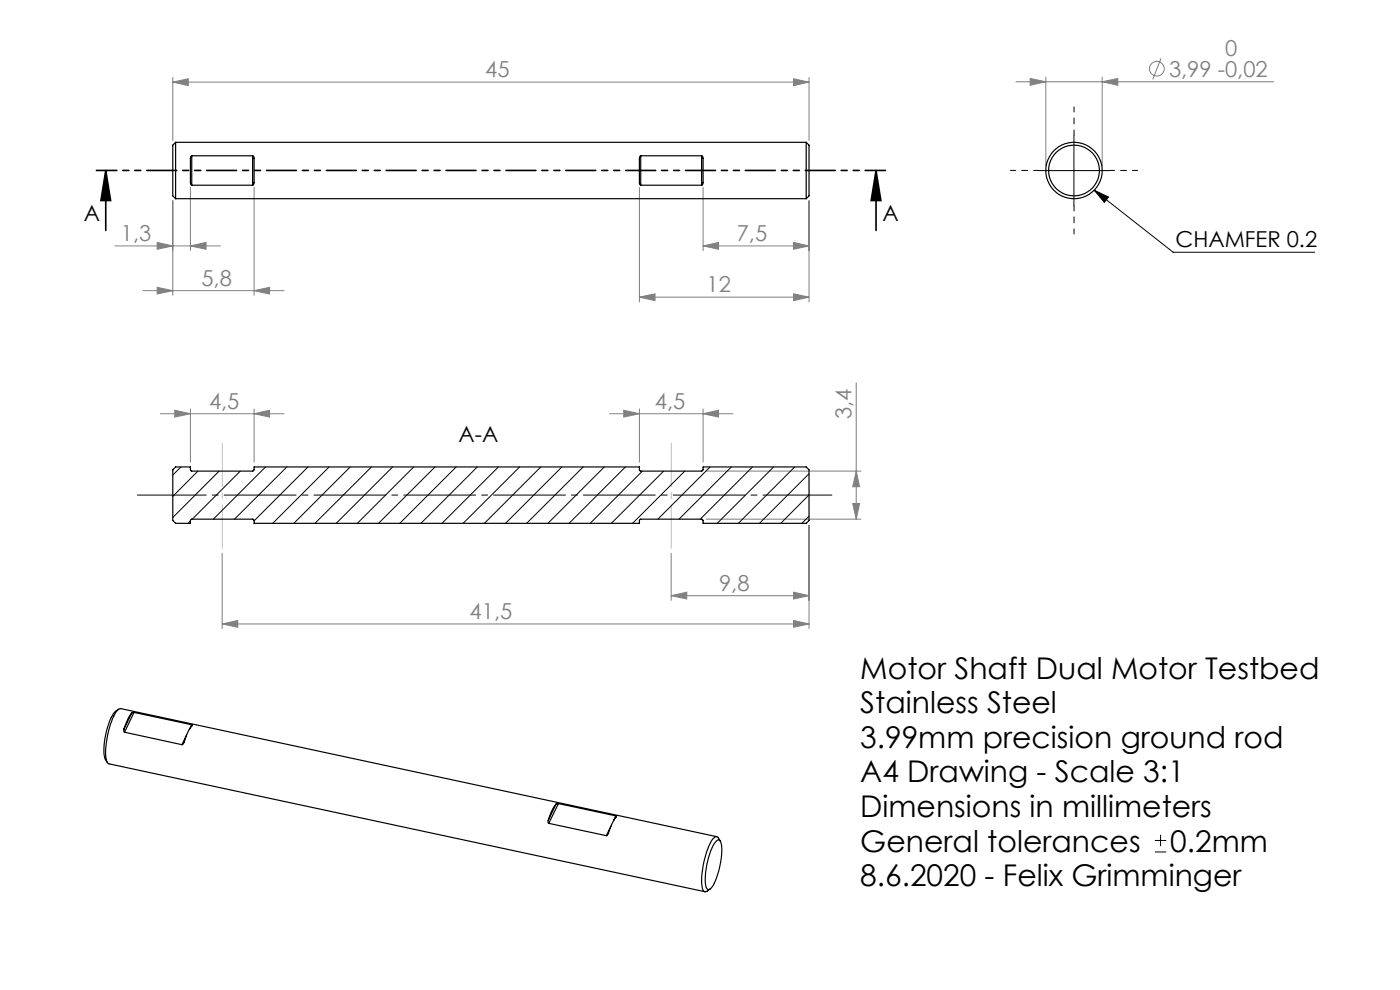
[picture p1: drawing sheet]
<svg xmlns="http://www.w3.org/2000/svg" width="297mm" height="210mm" viewBox="0 0 297 210" stroke-linecap="round" stroke-linejoin="round" font-family="sans-serif">
<g fill="none" stroke="#808080" stroke-width=".21">
<path d="M36.7 17.4l3.2-.7v1.5zM36.7 16.4v13.4M36.7 17.4h134.9M168.3 16.7l3.3 .7-3.3 .8zM171.6 16.4v13.4M215.5 17.3h54.7M218.5 16.6l3.4 .7-3.4 .8zM221.9 16.4v18.8M233.8 17.3l3.3-.7v1.5zM233.8 16.4v18.8M246.3 12.4l-1.8 4.4M40.4 39.7v13.5"/>
<path d="M53.9 39.7v22.9M135.6 39.7v24.4M149.2 39.7v13.5M24.3 52.2h22.4M33.3 51.4l3.4 .8-3.4 .7zM36.7 42.6v20M40.4 52.2l3.3-.8v1.5zM149.2 52.2l3.2-.8v1.5zM149.2 52.2h22.4M168.3 51.4l3.3 .8-3.3 .7zM171.6 42.6v21.5M30.3 61.7h30"/>
<path d="M33.3 61l3.4 .7-3.4 .7zM53.9 61.7l3.3-.7v1.4zM135.6 63l3.4-.7v1.5zM135.6 63h36M168.3 62.3l3.3 .7-3.3 .8zM34 87.8h26.3M37.1 87l3.3 .8-3.3 .7zM40.4 86.7v11.3M53.9 87.8l3.3-.8v1.5zM53.9 86.7v11.3M129.3 87.8h26.2M132.3 87l3.3 .8-3.3 .7z"/>
<path d="M135.6 86.7v11.3M149.2 87.8l3.2-.8v1.5zM149.2 86.7v11.3M149.8 99.9h32.8M181.6 81.2v28.9M181.6 99.9l.8 3.3h-1.5zM47.1 117.4v15.9M142.4 117.4v9.9M149.8 110.1h32.8M171.6 111.4v21.9M180.9 106.8h1.5l-.8 3.3zM47.1 132.4l3.3-.8v1.5z"/>
<path d="M47.1 132.4h124.5M142.4 126.4l3.3-.8v1.5zM142.4 126.4h29.2M168.3 125.6l3.3 .8-3.3 .7zM168.3 131.6l3.3 .8-3.3 .7z"/>
<circle cx="245.4" cy="14.6" r="1.55"/>
</g>
<path d="M220.3 36.2h15M227.8 28.7v15M232.1 40.3l16.8 13.2h30M232.1 40.3l3.1 1.5-.9 1.1zM245 178.3h2.4M246.2 177.1v2.4M245 180.7h2.4" fill="none" stroke="#000" stroke-width=".21"/>
<path d="M22.4 36.2l1.1 6.3h-2.1zM22.4 36.2v12.7M185.8 36.2l1.1 6.3h-2.1zM185.8 36.2v12.7" fill="none" stroke="#000" stroke-width=".35"/>
<path d="M176.5 105h-147.4" fill="none" stroke="#000" stroke-width=".21" stroke-dasharray="15.2 1.3 1.3 1.3" stroke-dashoffset=".6"/>
<path d="M220.4 36.2h-6M227.9 28.7v-6M235.4 36.2h5.9M227.9 43.7v5.9" fill="none" stroke="#000" stroke-width=".21" stroke-dasharray="15.2 1.3 1.3 1.3" stroke-dashoffset="14.2"/>
<path d="M187.9 36.2h-167.4" fill="none" stroke="#000" stroke-width=".35" stroke-dasharray="6.3 1.3 1.3 1.3 1.3 1.3" stroke-dashoffset="2"/>
<path d="M47.2 94v22.3M142.4 94v22.3" fill="none" stroke="#c0c0c0" stroke-width=".21" stroke-dasharray="15.2 1.3 1.3 1.3" stroke-dashoffset="6"/>
<g fill="#000">
<path d="M232.1 40.3l3.1 1.5-.9 1.1z"/>
<path d="M185.8 36.2l1.1 6.3h-2.1zM22.4 36.2l1.1 6.3h-2.1z"/>
</g>
<g fill="#808080">
<path d="M168.3 125.6l3.3 .8-3.3 .7zM142.4 126.4l3.3-.8v1.5zM168.3 131.6l3.3 .8-3.3 .7zM47.1 132.4l3.3-.8v1.5z"/>
<path d="M168.3 51.4l3.3 .8-3.3 .7zM149.2 52.2l3.2-.8v1.5zM168.3 62.3l3.3 .7-3.3 .8zM135.6 63l3.4-.7v1.5z"/>
<path d="M36.7 17.4l3.2-.7v1.5zM168.3 16.7l3.3 .7-3.3 .8zM33.3 51.4l3.4 .8-3.4 .7zM40.4 52.2l3.3-.8v1.5zM33.3 61l3.4 .7-3.4 .7zM53.9 61.7l3.3-.7v1.4zM37.1 87l3.3 .8-3.3 .7zM53.9 87.8l3.3-.8v1.5zM132.3 87l3.3 .8-3.3 .7zM149.2 87.8l3.2-.8v1.5zM218.5 16.6l3.4 .7-3.4 .8zM233.8 17.3l3.3-.7v1.5z"/>
<path d="M181.6 99.9l.8 3.3h-1.5zM180.9 106.8h1.5l-.8 3.3z"/>
</g>
<g fill="none" stroke="#000" stroke-width=".25">
<path d="M37.3 30.2v11.9M37.3 30.2l-.6 .6v10.7l.6 .6M37.3 30.2h133.7M40.7 33l-.1 .1a10.2 10.2 0 0 0-.2 3.7v2l.3 .5M40.7 39.3h12.9M40.7 33h12.9M40.7 33v6.3M53.6 33l.3 .3v.3v5.2l-.1 .4-.2 .1M53.6 33v6.3M135.9 33v.1a10.2 10.2 0 0 0-.3 3.7v2l.3 .5M135.9 39.3h12.9M135.9 33h12.9"/>
<path d="M135.9 33v6.3M148.8 33l.3 .3 .1 .3v5.2l-.2 .4-.2 .1M148.8 33v6.3M171 30.2v11.9M171 30.2l.6 .6v10.7l-.6 .6M37.3 42.1h133.7M36.7 99.7l.6-.6h3.1v.6l.2 .2h13.1l.2-.1v-.7h81.7v.6l.3 .2h13l.2-.1 .1-.7h21.8l.6 .6v10.7l-.6 .6h-21.8l-.1-.7-.2-.2h-13l-.3 .3v.6h-81.7v-.7l-.2-.2h-13.1l-.2 .3v.6h-3.1l-.6-.6zM25.2 150.5a4.1 4.1 0 0 0-2.1 2.8 13 13 0 0 0-.8 7.7l.5 .7M26.3 154.7l.1 .6M26.4 155.3l12.2 2.7M28 151.2a9.7 9.7 0 0 0-1.7 3.5M28 151.2l-1.7 3.5"/>
<path d="M28.4 151.1l-.4 .1M28.4 151.1l12.2 2.6M28.4 151.1l-2 4.2M39.6 155.9l-1 2.1M40.6 153.7l.2 .2a13.4 13.4 0 0 0-2 4l-.2 .1M40.6 153.7l-.4 1M116.3 174l-.1 .3 .2 .4M116.4 174.7l12.2 2.6M118 170.6a9 9 0 0 0-1.7 3.4M118 170.6l-1.7 3.4M118.5 170.5l-.5 .1M118.5 170.5l12.1 2.6"/>
<path d="M118.5 170.5l-2.1 4.2M129.6 175.3l-1 2M130.6 173.1l.2 .1a11.4 11.4 0 0 0-1.9 4l-.3 .1M130.6 173.1l-.4 1M152 178.4a.5 .5 0 0 1 .5-.2 .5 .5 0 0 1 .4 .3 13.4 13.4 0 0 1-.9 7.7l-.9 1.9a.7 .7 0 0 1-.8 .6 .7 .7 0 0 1-.6-.9 15.4 15.4 0 0 1 2.1-9.2zM152 177.5l-126.5-27.2a3.6 3.6 0 0 0-1.8 2.7 15.6 15.6 0 0 0-1 8.6l.4 .4 126.4 27.2M152.8 178.4l-.5-.7a.82 .82 0 0 0-1.2 .5 17.5 17.5 0 0 0-2.1 10.2 .64 .64 0 0 0 .3 .7 .64 .64 0 0 0 .7-.1l.6-.4"/>
<circle cx="227.8" cy="36.2" r="5.4"/>
<circle cx="227.8" cy="36.2" r="6"/>
</g>
<g fill="none" stroke="#000" stroke-width=".21">
<path d="M38.4 99.1l-1.7 1.7M42 99.9l-5.3 5.4M46.5 99.9l-9.8 9.9M51 99.9l-10.2 10.2M56.3 99.1l-11 11M60.9 99.1l-11.2 11M65.3 99.1l-11.4 11.4M69.8 99.1l-11.9 11.9M74.3 99.1l-12 11.9M78.8 99.1l-12 11.9M83.3 99.1l-12 11.9M87.8 99.1l-12 11.9"/>
<path d="M92.3 99.1l-12 11.9M96.8 99.1l-12 11.9M101.2 99.1l-11.9 11.9M105.7 99.1l-11.9 11.9M110.2 99.1l-12 11.9M114.7 99.1l-11.9 11.9M119.2 99.1l-12 11.9M123.7 99.1l-12 11.9M128.2 99.1l-12 11.9M132.7 99.1l-12 11.9M136.3 99.9l-11.1 11.1M140.8 99.9l-11.1 11.1"/>
<path d="M145.3 99.9l-11.1 11.1M150.6 99.1l-11 11M155.2 99.1l-11.2 11M159.6 99.1l-11 11M164.1 99.1l-11.9 11.9M168.6 99.1l-12 11.9M40.4 110.5l-.5 .5M171.6 100.5l-10.5 10.5M171.6 105l-6 6M171.6 109.5l-1.5 1.5"/>
</g>
<g font-size="6.3">
<text x="182.5" y="143.9">Motor Shaft Dual Motor Testbed</text>
<text x="182.5" y="151.3">Stainless Steel</text>
<text x="182.5" y="158.6">3.99mm precision ground rod</text>
<text x="182.5" y="166">A4 Drawing - Scale 3:1</text>
<text x="182.5" y="173.3">Dimensions in millimeters</text>
<text x="182.5" y="180.7">General tolerances</text>
<text x="248.3" y="180.7">0.2mm</text>
<text x="182.5" y="188">8.6.2020 - Felix Grimminger</text>
</g>
<g font-size="4.7" fill="#808080">
<text x="259.9" y="11.8">0</text>
<text x="102.9" y="16.4">45</text>
<text x="248" y="16.3">3,99 -0,02</text>
<text x="25.7" y="51.1">1,3</text>
<text x="156.3" y="51.1">7,5</text>
<text x="42.7" y="60.6">5,8</text>
<text x="149.9" y="62">12</text>
<text x="44.3" y="86.7">4,5</text>
<text x="138.9" y="86.7">4,5</text>
<text x="180.6" y="88.9" transform="rotate(-90 180.6 88.9)">3,4</text>
<text x="152.6" y="125.3">9,8</text>
<text x="99.6" y="131.3">41,5</text>
</g>
<g font-size="4.7">
<text x="17.7" y="46.8">A</text>
<text x="187.2" y="46.8">A</text>
<text x="249.4" y="52.4">CHAMFER 0.2</text>
<text x="97.3" y="93.8">A-A</text>
</g>
</svg>
